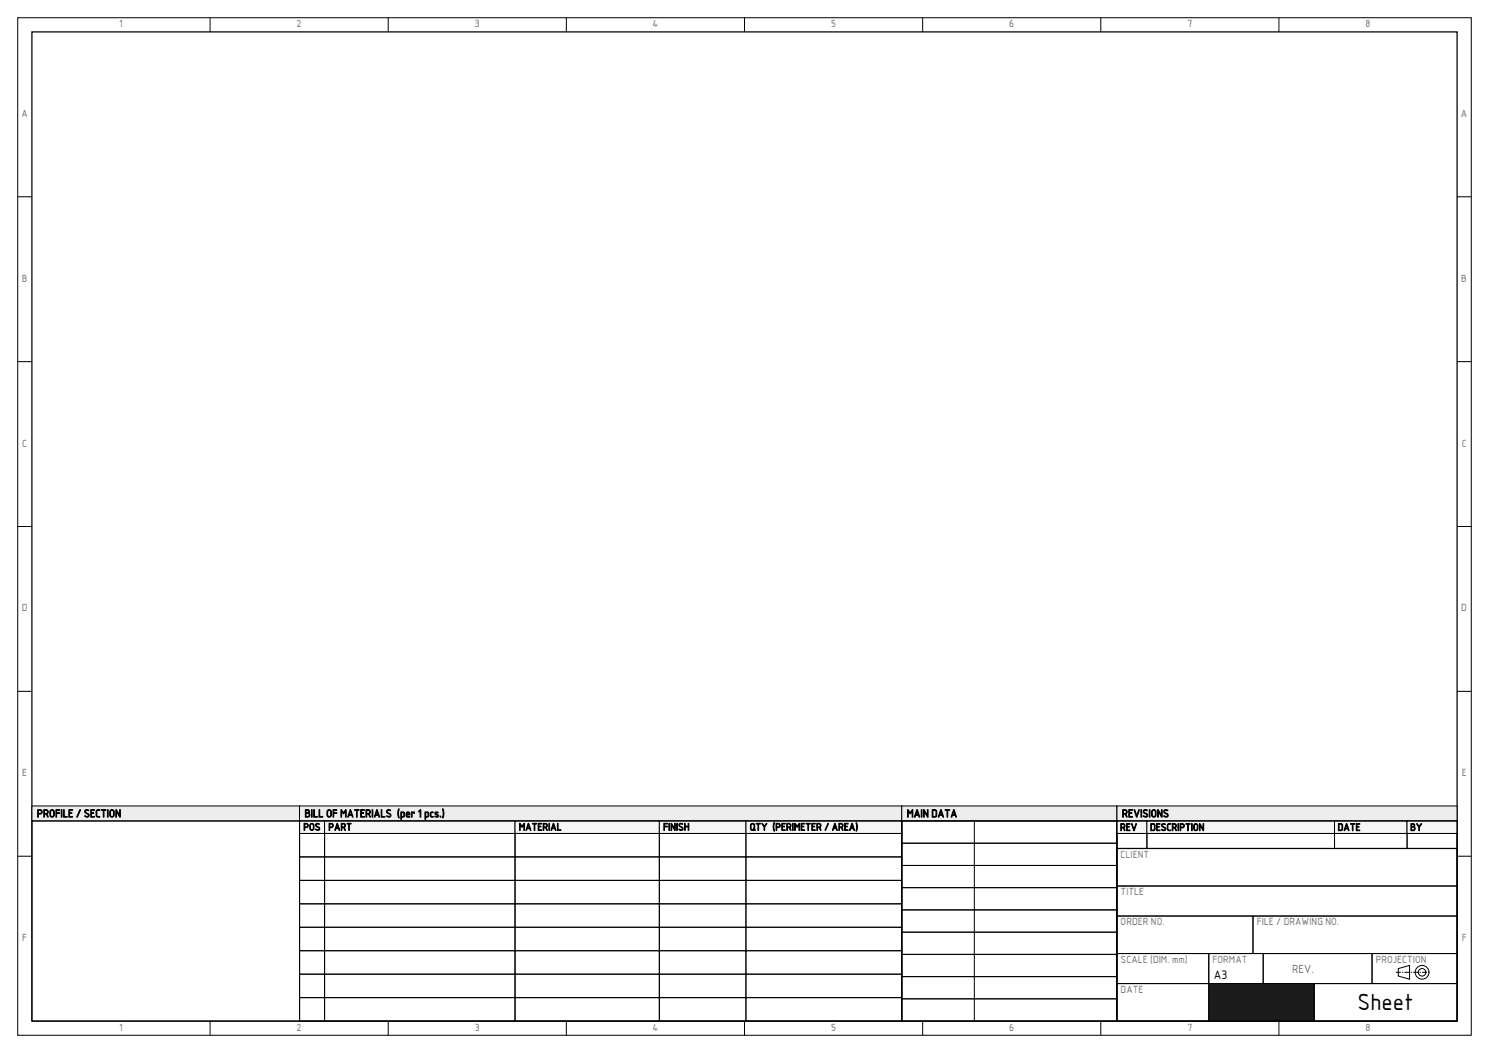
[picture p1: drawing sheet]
<svg xmlns="http://www.w3.org/2000/svg" width="420mm" height="297mm" viewBox="0 0 420 297" stroke-linecap="round" stroke-linejoin="round" font-family="sans-serif">
<g fill="none" stroke="#000" stroke-width=".28">
<path d="M5 5h410v287h-410zM59.3 5v4M109.5 5v4M159.7 5v4M210 5v4M260.2 5v4M310.5 5v4M360.7 5v4M5 55.5h4M411 55.5h4M5 102h4M411 102h4"/>
<path d="M5 148.5h4M411 148.5h4M5 195h4M411 195h4M5 241.5h4M411 241.5h4M59.3 288v4M109.5 288v4M159.7 288v4M210 288v4M260.2 288v4M310.5 288v4"/>
<path d="M360.7 288v4"/>
</g>
<path d="M9 9h402v279h-402z" fill="none" stroke="#000" stroke-width=".35"/>
<path d="M9 227.3h75.5v4.3h-75.5z" fill-rule="evenodd" fill="#ededed" stroke="#000" stroke-width=".28"/>
<path d="M9 231.6h75.5v56.4h-75.5z" fill="none" stroke="#000" stroke-width=".28"/>
<path d="M84.5 227.3h169.9v4.3h-169.9z" fill-rule="evenodd" fill="#ededed" stroke="#000" stroke-width=".28"/>
<g fill="#f6f6f6" stroke="#000" stroke-width=".28">
<path d="M84.5 231.6h7v3.5h-7z" fill-rule="evenodd"/>
<path d="M91.5 231.6h53.8v3.5h-53.8z" fill-rule="evenodd"/>
<path d="M145.3 231.6h40.7v3.5h-40.7z" fill-rule="evenodd"/>
<path d="M186 231.6h24.4v3.5h-24.4z" fill-rule="evenodd"/>
<path d="M210.4 231.6h44v3.5h-44z" fill-rule="evenodd"/>
</g>
<g fill="none" stroke="#000" stroke-width=".28">
<path d="M84.5 235.1h7v6.6h-7zM84.5 231.6h169.9v56.4h-169.9zM91.5 235.1h53.8v6.6h-53.8zM145.3 235.1h40.7v6.6h-40.7zM186 235.1h24.4v6.6h-24.4zM210.4 235.1h44v6.6h-44zM84.5 241.7h7v6.6h-7zM84.5 248.3h7v6.6h-7zM84.5 254.9h7v6.6h-7zM91.5 241.7h53.8v6.6h-53.8zM91.5 248.3h53.8v6.6h-53.8zM91.5 254.9h53.8v6.6h-53.8z"/>
<path d="M145.3 241.7h40.7v6.6h-40.7zM145.3 248.3h40.7v6.6h-40.7zM145.3 254.9h40.7v6.6h-40.7zM186 241.7h24.4v6.6h-24.4zM186 248.3h24.4v6.6h-24.4zM186 254.9h24.4v6.6h-24.4zM210.4 241.7h44v6.6h-44zM210.4 248.3h44v6.6h-44zM210.4 254.9h44v6.6h-44zM84.5 261.5h7v6.7h-7zM84.5 268.2h7v6.6h-7zM84.5 274.8h7v6.6h-7z"/>
<path d="M91.5 261.5h53.8v6.7h-53.8zM91.5 268.2h53.8v6.6h-53.8zM91.5 274.8h53.8v6.6h-53.8zM145.3 261.5h40.7v6.7h-40.7zM145.3 268.2h40.7v6.6h-40.7zM145.3 274.8h40.7v6.6h-40.7zM186 261.5h24.4v6.7h-24.4zM186 268.2h24.4v6.6h-24.4zM186 274.8h24.4v6.6h-24.4zM210.4 261.5h44v6.7h-44zM210.4 268.2h44v6.6h-44zM210.4 274.8h44v6.6h-44z"/>
<path d="M84.5 281.4h7v6.6h-7zM91.5 281.4h53.8v6.6h-53.8zM145.3 281.4h40.7v6.6h-40.7zM186 281.4h24.4v6.6h-24.4zM210.4 281.4h44v6.6h-44z"/>
</g>
<path d="M254.4 227.3h60.6v4.3h-60.6z" fill-rule="evenodd" fill="#ededed" stroke="#000" stroke-width=".28"/>
<path d="M254.4 231.6h60.6v6.2h-60.6zM254.4 237.8h60.6v6.3h-60.6zM254.4 231.6h60.6v56.4h-60.6zM274.8 231.6v56.4M254.4 244.1h60.6v6.3h-60.6zM254.4 250.4h60.6v6.2h-60.6zM254.4 256.6h60.6v6.3h-60.6zM254.4 262.9h60.6v6.3h-60.6zM254.4 269.2h60.6v6.3h-60.6zM254.4 275.5h60.6v6.2h-60.6zM254.4 281.7h60.6v6.3h-60.6z" fill="none" stroke="#000" stroke-width=".28"/>
<path d="M315 227.3h96v4.3h-96z" fill-rule="evenodd" fill="#ededed" stroke="#000" stroke-width=".28"/>
<g fill="#f6f6f6" stroke="#000" stroke-width=".28">
<path d="M315 231.6h8.5v3.5h-8.5z" fill-rule="evenodd"/>
<path d="M323.5 231.6h52.9v3.5h-52.9z" fill-rule="evenodd"/>
<path d="M376.4 231.6h20.5v3.5h-20.5z" fill-rule="evenodd"/>
<path d="M396.9 231.6h14.1v3.5h-14.1z" fill-rule="evenodd"/>
</g>
<g fill="none" stroke="#000" stroke-width=".28">
<path d="M315 235.1h8.5v4.2h-8.5zM315 231.6h96v7.7h-96zM315 239.3h96v10.6h-96zM323.5 235.1h52.9v4.2h-52.9zM376.4 235.1h20.5v4.2h-20.5zM396.9 235.1h14.1v4.2h-14.1zM315 249.9h96v8.5h-96zM315 258.4h38.4v10.6h-38.4zM353.4 258.4h57.6v10.6h-57.6zM315 269h26v8.4h-26zM315 277.4h26v10.6h-26zM341 269h15.3v8.4h-15.3z"/>
<path d="M356.3 269h30.7v8.4h-30.7zM387 269h24v8.4h-24zM394.4 273.2l3.2-.9v3.9l-3.2-.9z"/>
<circle cx="401.1" cy="274.2" r="1.94"/>
<circle cx="401.1" cy="274.2" r="1.06"/>
</g>
<path d="M393.7 274.2h9.9" fill="none" stroke="#000" stroke-width=".28" stroke-dasharray="1.4 .4 .4 .4" stroke-linecap="butt"/>
<path d="M341 277.4h29.7v10.6h-29.7z" fill-rule="evenodd" fill="#1b1c1b" stroke="#000" stroke-width=".28"/>
<path d="M370.7 277.4h40.3v10.6h-40.3z" fill="none" stroke="#000" stroke-width=".28"/>
<path d="M315 239.3h96v48.7h-96z" fill="none" stroke="#000" stroke-width=".35"/>
<text font-size="6.3" x="382.9" y="285">Sheet</text>
<text font-size="3.4" x="342.4" y="276">A3</text>
<text font-size="3.2" fill="#6e6e6e" x="364.5" y="274.4">REV.</text>
<g font-size="3">
<text x="10.4" y="230.5">PROFILE / SECTION</text>
<text x="85.9" y="230.5">BILL OF MATERIALS (per 1 pcs.)</text>
<text x="255.8" y="230.5">MAIN DATA</text>
<text x="316.5" y="230.5">REVISIONS</text>
</g>
<g font-size="2.8" fill="#6e6e6e">
<text x="33.6" y="7.7">1</text>
<text x="83.7" y="7.7">2</text>
<text x="133.9" y="7.7">3</text>
<text x="184.1" y="7.7">4</text>
<text x="234.4" y="7.7">5</text>
<text x="284.7" y="7.7">6</text>
<text x="334.9" y="7.7">7</text>
<text x="385.2" y="7.7">8</text>
<text x="6.1" y="33">A</text>
<text x="412.1" y="33">A</text>
<text x="6.2" y="79.5">B</text>
<text x="412.2" y="79.5">B</text>
<text x="6.3" y="126">C</text>
<text x="412.3" y="126">C</text>
<text x="6.2" y="172.5">D</text>
<text x="412.2" y="172.5">D</text>
<text x="6.3" y="219">E</text>
<text x="412.3" y="219">E</text>
<text x="316.1" y="242">CLIENT</text>
<text x="316.1" y="252.5">TITLE</text>
<text x="316.1" y="261">ORDER NO.</text>
<text x="354.5" y="261">FILE / DRAWING NO.</text>
<text x="6.3" y="265.5">F</text>
<text x="412.3" y="265.5">F</text>
<text x="316.1" y="271.6">SCALE (DIM. mm)</text>
<text x="342" y="271.6">FORMAT</text>
<text x="388.1" y="271.6">PROJECTION</text>
<text x="316.1" y="280.1">DATE</text>
<text x="33.6" y="290.7">1</text>
<text x="83.7" y="290.7">2</text>
<text x="133.9" y="290.7">3</text>
<text x="184.1" y="290.7">4</text>
<text x="234.4" y="290.7">5</text>
<text x="284.7" y="290.7">6</text>
<text x="334.9" y="290.7">7</text>
<text x="385.2" y="290.7">8</text>
</g>
<g font-size="2.8">
<text x="85.6" y="234.2">POS</text>
<text x="92.6" y="234.2">PART</text>
<text x="146.3" y="234.2">MATERIAL</text>
<text x="187" y="234.2">FINISH</text>
<text x="211.5" y="234.2">QTY (PERIMETER / AREA)</text>
<text x="315.9" y="234.3">REV</text>
<text x="324.4" y="234.3">DESCRIPTION</text>
<text x="377.3" y="234.3">DATE</text>
<text x="397.8" y="234.3">BY</text>
</g>
</svg>
